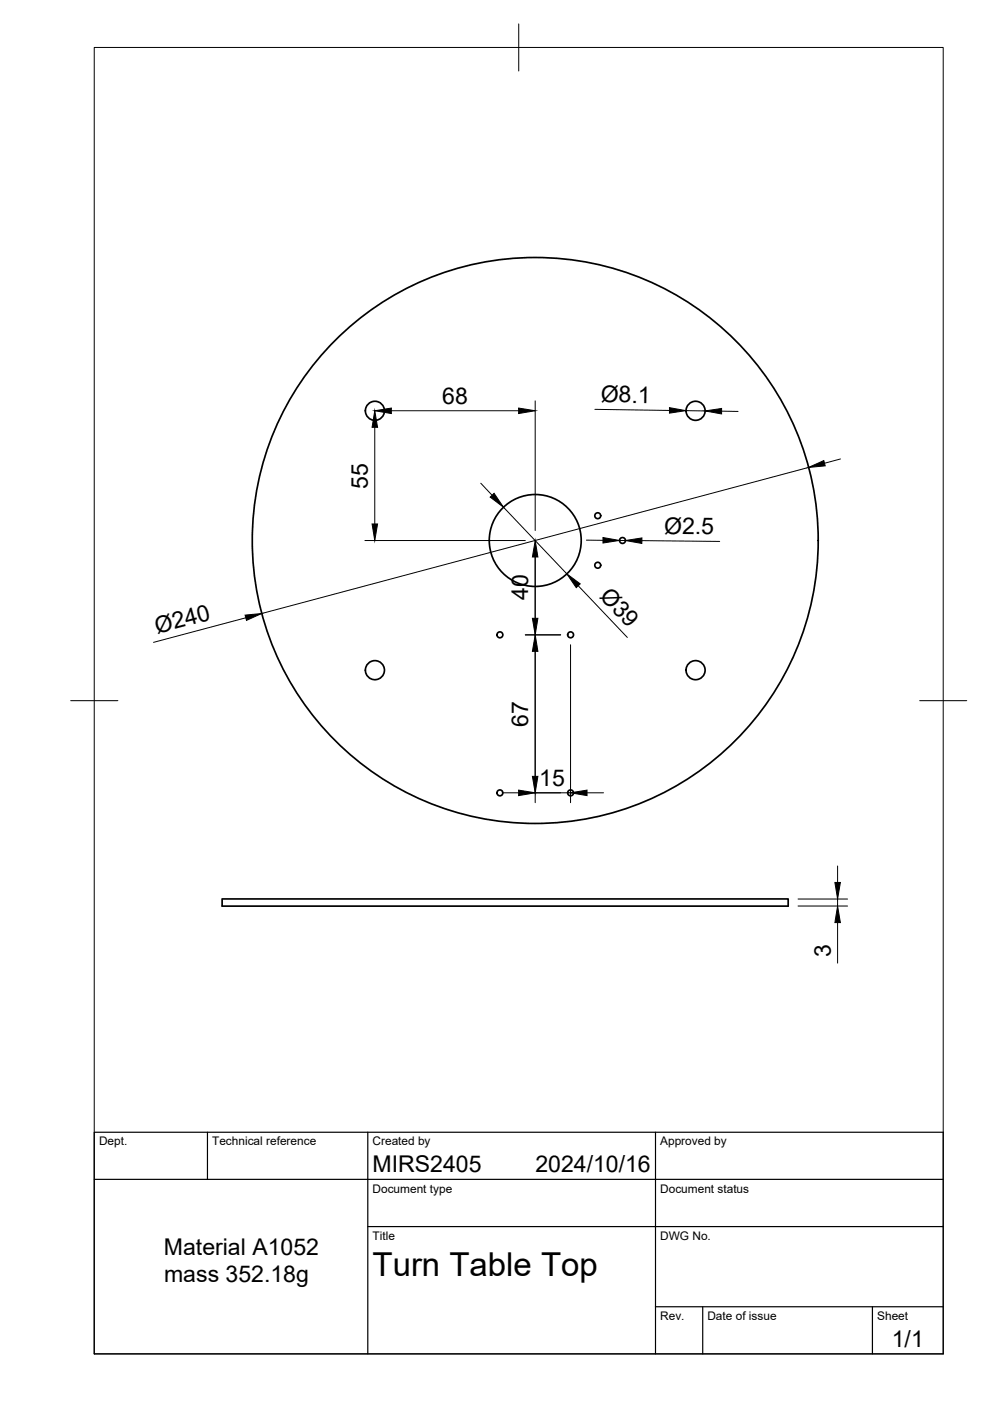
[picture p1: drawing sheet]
<svg xmlns="http://www.w3.org/2000/svg" width="210mm" height="297mm" viewBox="0 0 210 297" stroke-linecap="round" stroke-linejoin="round" font-family="sans-serif">
<!-- layer: Visible -->
<g fill="none" stroke="#000" stroke-width=".36">
<path d="M47.1 190.6h120v1.5h-120z"/>
<circle cx="79.5" cy="87.1" r="2.02"/>
<circle cx="147.5" cy="87.1" r="2.02"/>
<circle cx="113.5" cy="114.6" r="60"/>
<circle cx="113.5" cy="114.6" r="9.7"/>
<circle cx="126.7" cy="109.3" r=".62"/>
<circle cx="126.7" cy="119.8" r=".62"/>
<circle cx="132" cy="114.6" r=".62"/>
<circle cx="106" cy="134.6" r=".62"/>
<circle cx="121" cy="134.6" r=".62"/>
<circle cx="79.5" cy="142.1" r="2.02"/>
<circle cx="147.5" cy="142.1" r="2.02"/>
<circle cx="106" cy="168.1" r=".62"/>
<circle cx="121" cy="168.1" r=".62"/>
</g>
<!-- layer: BORDER -->
<path d="M20 10.1h180v276.9h-180zM110 5.1v10M15 148.6h10M195 148.6h10" fill="none" stroke="#000" stroke-width=".21"/>
<!-- layer: TITLEBLOCK -->
<path d="M20 240.1h180v46.9h-180zM20 250h180M44 240.1v9.9M78 240.1v46.9M139 240.1v46.9M78 260.1h122M139 277.1h61M149 277.1v9.9M185 277.1v9.9" fill="none" stroke="#000" stroke-width=".25"/>
<!-- layer: FD_Dimensions -->
<g fill="none" stroke="#000" stroke-width=".21">
<path d="M79.5 90.6v20.5M83 87.1h27M113.5 85v27.5M126.1 86.8l15.8 .2M145.4 87.1h4.1M153 87.2h3.5M171.4 99.1l-115.9 31M178.2 97.3l-3.4 .9M77.4 114.6h34M101.9 102.5l2.4 2.5M106.7 107.5l13.5 14.2M113.5 116.7v53.5"/>
<path d="M124.3 114.5l3.5 .1M131.3 114.6h1.3M136.1 114.6l16.5 .2M52.1 131l-19.5 5.2M111.4 134.6h7.5M121 136.7v33.5M122.6 124.2l10.4 11M106.5 168.1h3.5M111.4 168.1h9.6M124.5 168.1h3.5M169.2 190.6h10.5M169.2 192.1h10.5"/>
<path d="M177.6 183.6v3.5M177.6 190.6v1.5M177.6 195.6v8.6"/>
</g>
<g fill="#000" stroke="#000" stroke-width=".21">
<path d="M79.5 87.1l.6 3.5h-1.2zM79.5 87.1l3.5-.6v1.2zM110 86.5l3.5 .6-3.5 .6zM141.9 86.4l3.5 .7-3.5 .5zM149.5 87.1l3.5-.5v1.2zM171.4 99.1l3.3-1.5 .3 1.2zM78.9 111.1h1.2l-.6 3.5zM103.9 105.4l.9-.8 1.9 2.9zM113.5 114.6l.5 3.5h-1.1zM127.8 114l3.5 .6-3.5 .5zM132.6 114.6l3.5-.5v1.1zM52 130.4l3.5-.3-3.2 1.4z"/>
<path d="M112.9 131.1h1.1l-.5 3.5zM113.5 134.6l.5 3.5h-1.1zM120.2 121.7l2.8 2.1-.8 .8zM110 167.5l3.5 .6-3.5 .6zM112.9 164.6h1.1l-.5 3.5zM121 168.1l3.5-.6v1.2zM177 187.1h1.2l-.6 3.5zM177.6 192.1l.6 3.5h-1.2z"/>
</g>
<text font-size="7" x="79" y="270.6">Turn Table Top</text>
<g font-size="4.9">
<text x="93.8" y="85.6">68</text>
<text x="127.4" y="85.3" transform="rotate(1 127.4 85.3)">Ø8.1</text>
<text x="78" y="103.6" transform="rotate(-90 78 103.6)">55</text>
<text x="140.8" y="113.1" transform="rotate(1 140.8 113.1)">Ø2.5</text>
<text x="112" y="127.2" transform="rotate(-90 112 127.2)">40</text>
<text x="127" y="126.5" transform="rotate(47 127 126.5)">Ø39</text>
<text x="33.3" y="134.4" transform="rotate(-15 33.3 134.4)">Ø240</text>
<text x="112" y="154" transform="rotate(-90 112 154)">67</text>
<text x="114.3" y="166.6">15</text>
<text x="176.1" y="203" transform="rotate(-90 176.1 203)">3</text>
<text x="79" y="248.5">MIRS2405</text>
<text x="113.5" y="248.5">2024/10/16</text>
<text x="34.8" y="266">Material A1052</text>
<text x="34.8" y="271.9">mass 352.18g</text>
<text x="189.1" y="285.7">1/1</text>
</g>
<g font-size="2.5">
<text x="21" y="242.9">Dept.</text>
<text x="45" y="242.9">Technical reference</text>
<text x="79" y="242.9">Created by</text>
<text x="140" y="242.9">Approved by</text>
<text x="79" y="252.8">Document type</text>
<text x="140" y="252.8">Document status</text>
<text x="79" y="262.9">Title</text>
<text x="140" y="262.9">DWG No.</text>
<text x="140" y="279.9">Rev.</text>
<text x="150" y="279.9">Date of issue</text>
<text x="186" y="279.9">Sheet</text>
</g>
</svg>
